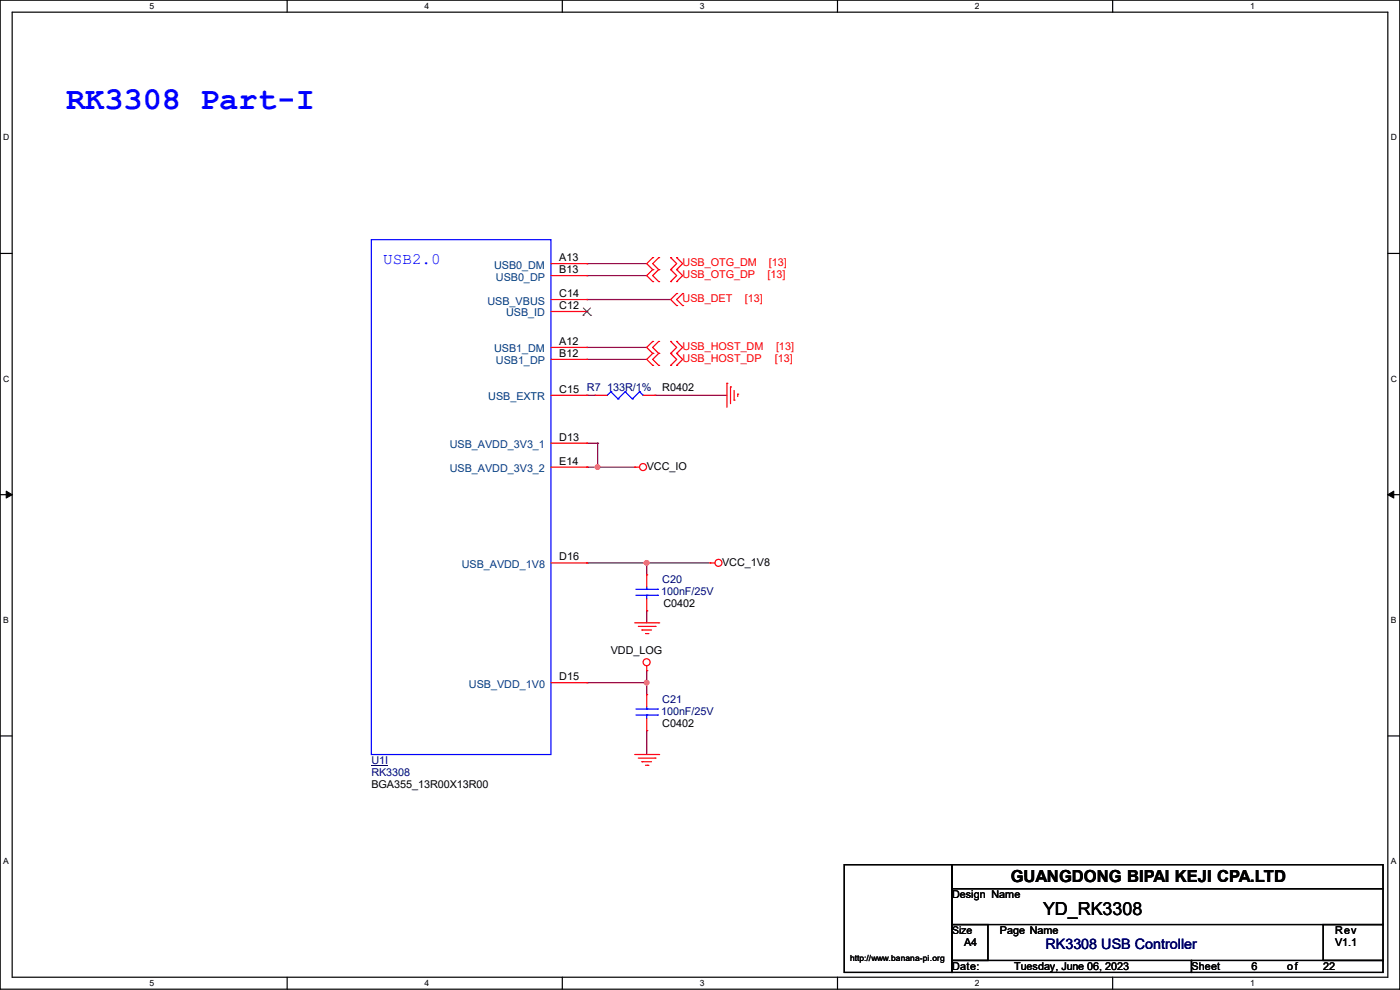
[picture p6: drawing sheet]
<svg xmlns="http://www.w3.org/2000/svg" width="297mm" height="210mm" viewBox="0 0 297 210" stroke-linecap="round" stroke-linejoin="round" font-family="sans-serif">
<path d="M0 0h297v209.8h-297zM2.6 2.6h291.8v204.7h-291.8z" fill="none" stroke="#000" stroke-width=".25"/>
<g fill="#fff">
<path d="M31.7 .3h1v2h-1z"/>
<path d="M31.7 207.6h1v1.9h-1z"/>
</g>
<path d="M60.9 0v2.6M60.9 207.3v2.5" fill="none" stroke="#000" stroke-width=".25"/>
<g fill="#fff">
<path d="M90.1 .3h1v2h-1z"/>
<path d="M90.1 207.6h1v1.9h-1z"/>
</g>
<path d="M119.3 0v2.6M119.3 207.3v2.5" fill="none" stroke="#000" stroke-width=".25"/>
<g fill="#fff">
<path d="M148.5 .3h.9v2h-.9z"/>
<path d="M148.5 207.6h.9v1.9h-.9z"/>
</g>
<path d="M177.7 0v2.6M177.7 207.3v2.5" fill="none" stroke="#000" stroke-width=".25"/>
<g fill="#fff">
<path d="M206.8 .3h1v2h-1z"/>
<path d="M206.8 207.6h1v1.9h-1z"/>
</g>
<path d="M236.1 0v2.6M236.1 207.3v2.5" fill="none" stroke="#000" stroke-width=".25"/>
<g fill="#fff">
<path d="M265.2 .3h1v2h-1z"/>
<path d="M265.2 207.6h1v1.9h-1z"/>
<path d="M.7 28.2h1.2v1.9h-1.2z"/>
<path d="M295.1 28.2h1.2v1.9h-1.2z"/>
<path d="M.7 79.3h1.2v2h-1.2z"/>
<path d="M295.1 79.3h1.2v2h-1.2z"/>
</g>
<path d="M0 53.8h2.6M294.4 53.8h2.6" fill="none" stroke="#000" stroke-width=".25"/>
<g fill="#fff">
<path d="M.7 130.5h1.2v2h-1.2z"/>
<path d="M295.1 130.5h1.1v2h-1.1z"/>
</g>
<path d="M0 104.9h2.6M294.4 104.9h2.6" fill="none" stroke="#000" stroke-width=".25"/>
<path d="M1.3 104.2l1.3 .7-1.3 .8zM294.4 104.9l1.3-.7v1.5z" fill="#000" stroke="#000" stroke-width=".21"/>
<g fill="#fff">
<path d="M.7 181.7h1.2v2h-1.2z"/>
<path d="M295.1 181.7h1.1v2h-1.1z"/>
</g>
<path d="M0 156.1h2.6M294.4 156.1h2.6M179.1 183.4h22.9v22.9h-22.9zM202 183.4h91.4v5.1h-91.4zM202 188.5h91.4v7.6h-91.4zM202 196.1h7.6v7.7h-7.6zM280.7 196.1h12.7v7.7h-12.7zM202 203.8h50.8v2.5h-50.8zM252.8 203.8h40.6v2.5h-40.6z" fill="none" stroke="#000" stroke-width=".25"/>
<g fill="none" stroke="#800040" stroke-width=".25">
<path d="M124.5 55.9h.1M124.5 58.5h.1M124.5 55.9h12.7M124.5 58.5h12.7M124.5 63.5h.1M124.5 73.7h.1M124.5 76.2h.1M124.5 63.5h17.8M124.5 73.7h12.7M124.5 76.2h12.7M124.5 83.9h.1M124.5 94h.1"/>
<path d="M124.5 99.1h.1M124.5 83.9h1.8M124.5 94h2.3M124.5 99.1h10.2M126.8 99.1h.1M126.8 94h.1M126.8 94v5.1M139 83.9h.1M139 83.9h15.2M124.5 119.4h.1M124.5 119.4h26.2M137.2 119.4h.1"/>
<path d="M137.2 119.4v2.6M137.2 129.6h.1M137.2 129.6v2.5M124.5 144.8h.1M124.5 144.8h12.7M137.2 155h.1M137.2 144.8h.1M137.2 142.3h.1M137.2 142.3v5.1M137.2 155v5.1"/>
</g>
<g fill="#f0f" stroke="#f0f" stroke-width=".25">
<circle cx="137.2" cy="144.8" r=".49"/>
<circle cx="137.2" cy="119.4" r=".49"/>
<circle cx="126.8" cy="99.1" r=".49"/>
</g>
<g fill="none" stroke="#f00" stroke-width=".25">
<path d="M116.9 55.9h7.6M116.9 58.5h7.6M124.5 55.9h.1M124.5 58.5h.1M138.5 57.2h.1M138.5 54.7h.1M138.5 59.7h.1M138.5 54.7l-1.3 1.2 1.3 1.3M138.5 57.2l-1.3 1.3 1.3 1.2M139.7 54.7h.1M139.7 57.2h.1M139.7 59.7h.1"/>
<path d="M139.7 54.7l-1.2 1.2 1.2 1.3M139.7 57.2l-1.2 1.3 1.2 1.2M142.3 54.7h.1M142.3 57.2h.1M142.3 59.7h.1M142.3 54.7l1.3 1.2-1.3 1.3M142.3 57.2l1.3 1.3-1.3 1.2M143.6 54.7h.1M143.6 57.2h.1M143.6 59.7h.1M143.6 54.7l1.2 1.2-1.2 1.3M143.6 57.2l1.2 1.3-1.2 1.2"/>
<path d="M116.9 63.5h7.6M116.9 73.7h7.6M116.9 76.2h7.6M116.9 66.1h7.6M124.5 63.5h.1M124.5 73.7h.1M124.5 76.2h.1M124.5 66.1h.1M138.5 75h.1M138.5 72.4h.1M138.5 77.5h.1M138.5 72.4l-1.3 1.3 1.3 1.3"/>
<path d="M138.5 75l-1.3 1.2 1.3 1.3M139.7 72.4h.1M139.7 75h.1M139.7 77.5h.1M139.7 72.4l-1.2 1.3 1.2 1.3M139.7 75l-1.2 1.2 1.2 1.3M142.3 72.4h.1M142.3 75h.1M142.3 77.5h.1M142.3 72.4l1.3 1.3-1.3 1.3M142.3 75l1.3 1.2-1.3 1.3M143.6 64.8h.1"/>
<path d="M143.6 62.3h.1M143.6 72.4h.1M143.6 75h.1M143.6 77.5h.1M143.6 62.3l-1.3 1.2 1.3 1.3M143.6 72.4l1.2 1.3-1.2 1.3M143.6 75l1.2 1.2-1.2 1.3M144.8 62.3h.1M144.8 64.8h.1M144.8 62.3l-1.2 1.2 1.2 1.3M116.9 99.1h7.6M116.9 83.9h7.6"/>
<path d="M116.9 94h7.6M124.5 83.9h.1M124.5 94h.1M124.5 99.1h.1M126.3 83.9h.1M126.3 83.9h2.5M134.7 99.1h.1M134.7 99.1h1M136.4 83.9h2.6M139 83.9h.1M154.2 81.3h.1M154.2 81.3v5.1"/>
<path d="M155 82.1h.1M155 82.1v3.5M155.7 84.9h.1M155.7 82.8v2.1M156.5 83.6h.1M156.5 83.6v.5M116.9 119.4h7.6M124.5 119.4h.1M150.7 119.4h.1M150.7 119.4h1M134.7 132.1h5M135.4 132.9h3.6"/>
<path d="M136.2 133.6h.1M136.2 133.6h2M136.9 134.4h.6M137.2 122h.1M137.2 129.6h.1M137.2 122v2.5M137.2 127v2.6M137.5 134.4h.1M139 132.9h.1M139.7 132.1h.1M116.9 144.8h7.6M124.5 144.8h.1"/>
<path d="M137.2 142.3h.1M137.2 147.4h.1M137.2 155h.1M137.2 141.3v1M137.2 147.4v2.5M137.2 152.4v2.6M134.7 160.1h5M135.4 160.8h3.6M136.2 161.6h.1M136.2 161.6h2M136.9 162.3h.6M137.5 162.3h.1"/>
<path d="M139 160.8h.1M139.7 160.1h.1"/>
<circle cx="136.4" cy="99.1" r=".74"/>
<circle cx="152.4" cy="119.4" r=".74"/>
<circle cx="137.2" cy="140.5" r=".74"/>
</g>
<g fill="none" stroke="#00f" stroke-width=".25">
<path d="M78.8 50.8h38.1v109.3h-38.1zM129.6 83.1h.1M129.6 83.1l-.8 .8M129.6 83.1l1.5 1.5M131.1 84.6h.1M132.6 83.1h.1M132.6 83.1l-1.5 1.5M132.6 83.1l1.6 1.5M134.2 84.6h.1M135.7 83.1h.1M135.7 83.1l-1.5 1.5M135.7 83.1l.7 .8"/>
<path d="M136.4 83.9h.1M134.9 126.3h4.6M134.9 125h4.6M137.2 125h.1M137.2 126.3h.1M137.2 124.5v.5M137.2 126.3v.7M139.5 126.3h.1M139.5 125h.1M134.9 151.7h4.6M134.9 150.4h4.6M137.2 150.4h.1"/>
<path d="M137.2 151.7h.1M137.2 149.9v.5M137.2 151.7v.7M139.5 151.7h.1M139.5 150.4h.1"/>
</g>
<path d="M78.8 162.5h3.5" fill="none" stroke="#000080" stroke-width=".21"/>
<path d="M123.7 66.9h.1M123.7 65.3l1.6 1.6M125.3 65.3l-1.6 1.6M125.3 66.9h.1" fill="none" stroke="#804000" stroke-width=".21"/>
<text font-size="6.8" fill="#00f" x="14" y="23.2">RK3308 Part-I</text>
<text font-size="3.8" x="221.3" y="194.2">YD_RK3308</text>
<text font-size="3.5" x="214.4" y="187.2">GUANGDONG BIPAI KEJI CPA.LTD</text>
<text font-size="3.4" fill="#00f" x="81.3" y="56">USB2.0</text>
<text font-size="3" fill="#000080" x="221.8" y="201.4">RK3308 USB Controller</text>
<g font-size="2.3" fill="#004080">
<text x="104.8" y="57">USB0_DM</text>
<text x="105.2" y="59.5">USB0_DP</text>
<text x="103.4" y="64.6">USB_VBUS</text>
<text x="107.4" y="67.1">USB_ID</text>
<text x="104.8" y="74.8">USB1_DM</text>
<text x="105.2" y="77.3">USB1_DP</text>
<text x="103.6" y="84.9">USB_EXTR</text>
<text x="95.4" y="95.1">USB_AVDD_3V3_1</text>
<text x="95.4" y="100.2">USB_AVDD_3V3_2</text>
<text x="98" y="120.5">USB_AVDD_1V8</text>
<text x="99.5" y="145.9">USB_VDD_1V0</text>
</g>
<g font-size="2.3">
<text x="118.7" y="55.4">A13</text>
<text x="118.7" y="57.9">B13</text>
<text x="118.7" y="63">C14</text>
<text x="118.7" y="65.5">C12</text>
<text x="118.7" y="73.2">A12</text>
<text x="118.7" y="75.7">B12</text>
<text x="118.7" y="83.3">C15</text>
<text x="140.5" y="82.9">R0402</text>
<text x="118.7" y="93.5">D13</text>
<text x="118.7" y="98.6">E14</text>
<text x="137.2" y="99.7">VCC_IO</text>
<text x="118.7" y="118.9">D16</text>
<text x="153.2" y="120">VCC_1V8</text>
<text x="140.8" y="128.9">C0402</text>
<text x="129.6" y="138.8">VDD_LOG</text>
<text x="118.7" y="144.3">D15</text>
<text x="140.5" y="154.3">C0402</text>
<text x="78.8" y="167.2">BGA355_13R00X13R00</text>
<text x="202" y="190.6">Design Name</text>
<text x="204.5" y="200.7">A4</text>
<text x="212.1" y="198.2">Page Name</text>
<text x="283.3" y="198.2">Rev</text>
<text x="283.3" y="200.7">V1.1</text>
<text x="202" y="205.8">Date:</text>
<text x="215.2" y="205.8">Tuesday, June 06, 2023</text>
<text x="252.8" y="205.8">Sheet</text>
<text x="265.5" y="205.8">6</text>
<text x="273.1" y="205.8">of</text>
<text x="280.7" y="205.8">22</text>
</g>
<g font-size="2.3" fill="#f00">
<text x="144.8" y="56.5">USB_OTG_DM</text>
<text x="144.8" y="59">USB_OTG_DP</text>
<text x="162.8" y="59">[13]</text>
<text x="163.1" y="56.5">[13]</text>
<text x="144.8" y="64.1">USB_DET</text>
<text x="158" y="64.1">[13]</text>
<text x="144.8" y="74.3">USB_HOST_DM</text>
<text x="144.8" y="76.8">USB_HOST_DP</text>
<text x="164.4" y="76.8">[13]</text>
<text x="164.6" y="74.3">[13]</text>
</g>
<g font-size="2.3" fill="#000080">
<text x="124.5" y="82.9">R7 133R/1%</text>
<text x="140.5" y="123.8">C20</text>
<text x="140.3" y="126.3">100nF/25V</text>
<text x="140.5" y="149.2">C21</text>
<text x="140.3" y="151.7">100nF/25V</text>
<text x="78.8" y="162.1">U1I</text>
<text x="78.8" y="164.7">RK3308</text>
</g>
<text font-size="2.2" x="202" y="198.2">Size</text>
<g font-size="1.8">
<text x="31.7" y="1.9">5</text>
<text x="90.1" y="1.9">4</text>
<text x="148.5" y="1.9">3</text>
<text x="206.8" y="1.9">2</text>
<text x="265.2" y="1.9">1</text>
<text x=".7" y="29.8">D</text>
<text x="295.1" y="29.8">D</text>
<text x=".7" y="80.9">C</text>
<text x="295.1" y="80.9">C</text>
<text x=".7" y="132.1">B</text>
<text x="295.1" y="132.1">B</text>
<text x=".7" y="183.3">A</text>
<text x="295.1" y="183.3">A</text>
<text x="180.4" y="203.8">http://www.banana-pi.org</text>
<text x="31.7" y="209.2">5</text>
<text x="90.1" y="209.2">4</text>
<text x="148.5" y="209.2">3</text>
<text x="206.8" y="209.2">2</text>
<text x="265.2" y="209.2">1</text>
</g>
</svg>
